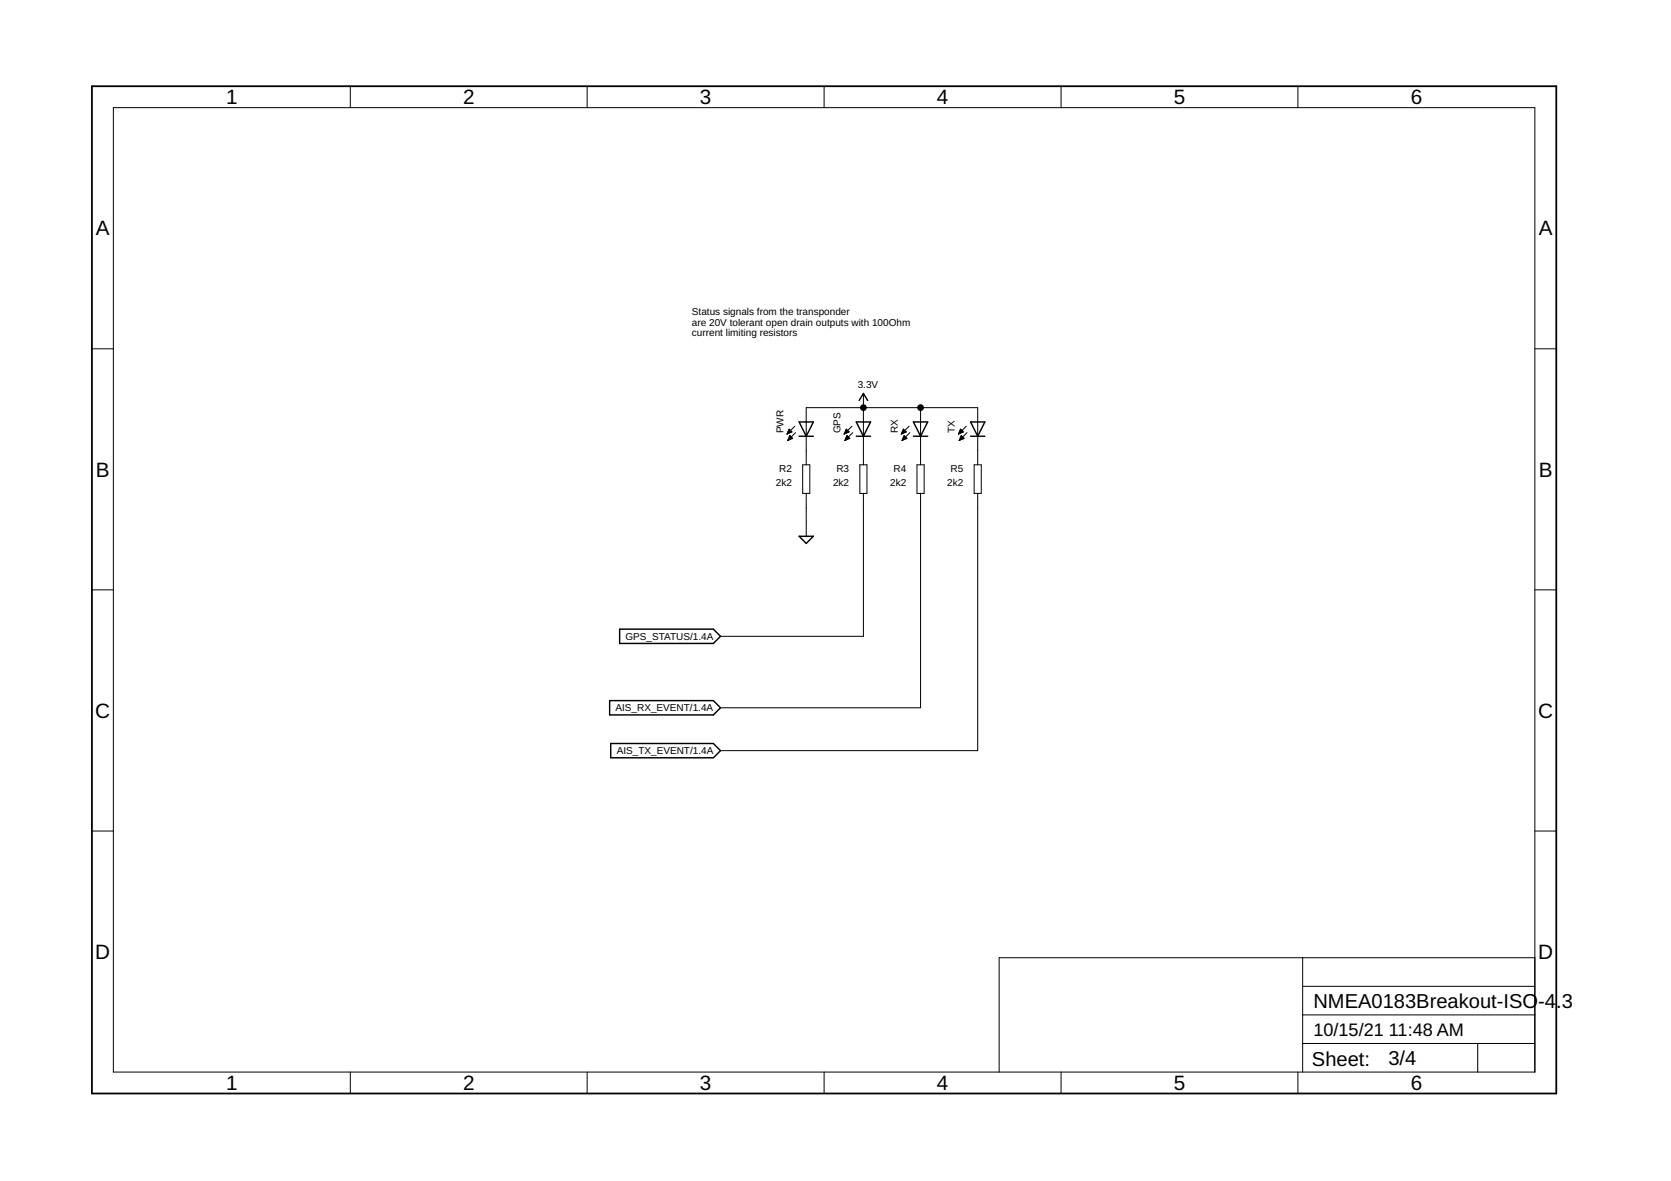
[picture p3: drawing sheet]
<svg xmlns="http://www.w3.org/2000/svg" width="297mm" height="210mm" viewBox="0 0 297 210" stroke-linecap="round" stroke-linejoin="round" font-family="sans-serif">
<g fill="none" stroke="#000" stroke-width=".25">
<path d="M142 77.5h2.6M142 75h2.6l-1.3 2.5zM152.2 77.5h2.5M152.2 75h2.5l-1.2 2.5zM152.7 71.2l.8-1.3 .7 1.3M162.4 75h2.5l-1.3 2.5zM162.4 77.5h2.5M172.5 77.5h2.6M172.5 75h2.6l-1.3 2.5zM142 95.3h2.6l-1.3 1.3zM110.2 111.8h16.6l1.3 1.3-1.3 1.3h-16.6zM108.4 124.5h18.4l1.3 1.3-1.3 1.3h-18.4z"/>
<path d="M108.6 132.1h18.2l1.3 1.3-1.3 1.3h-18.2z"/>
</g>
<g fill="none" stroke="#000" stroke-width=".18">
<path d="M20.2 19.1h252.6v171.4h-252.6zM62.3 15.3v3.8M104.4 15.3v3.8M146.5 15.3v3.8M188.6 15.3v3.8M230.7 15.3v3.8M16.3 62h3.9M139.9 77.1h.1M140 77h.3M140 76.9h.6M140.1 76.8h.7M140.1 78.2h.2"/>
<path d="M140.1 76.6h.5M140.1 78.1h.4M140.2 76.5h.3M140.2 78h.6M140.2 77.8h.6M140.2 76.4h.2M140.3 77.7h.4M140.3 76.3l.5 .5-.9 .4zM140.3 77.6h.3M140.4 77.5h.1M140.4 77.4l.5 .5-.9 .4zM141.3 75.8l-1.4 1.4"/>
<path d="M141.4 76.9l-1.4 1.4M150.1 77.1h.1M150.1 77h.4M150.2 76.9h.5M150.2 76.8h.7M150.2 78.2h.2M150.3 76.6h.5M150.3 78.1h.4M150.3 76.5h.4M150.3 78h.7M150.4 77.8h.6M150.4 76.4h.2"/>
<path d="M150.4 77.7h.5M150.4 76.3l.5 .5-.8 .4zM150.5 77.6h.2M150.5 77.5h.1M150.6 77.4l.5 .5-.9 .4zM151.4 75.8l-1.3 1.4M151.6 76.9l-1.4 1.4M153.5 69.9v12.7M160.2 77.1h.1M160.3 77h.3M160.3 76.9h.6M160.4 76.8h.7"/>
<path d="M160.4 78.2h.2M160.4 78.1h.5M160.4 76.6h.6M160.5 76.5h.3M160.5 78h.6M160.5 77.8h.6M160.5 76.4h.2M160.6 76.3l.5 .5-.9 .4zM160.6 77.7h.4M160.6 77.6h.3M160.7 77.5h.1M160.7 77.4l.5 .5-.9 .4z"/>
<path d="M161.6 75.8l-1.4 1.4M161.7 76.9l-1.4 1.4M163.6 72.5v10.1M170.4 77.1h.1M170.4 77h.4M170.5 76.9h.5M170.5 76.8h.7M170.5 78.2h.2M170.6 78.1h.4M170.6 76.6h.5M170.6 76.5h.4M170.6 78h.7"/>
<path d="M170.7 76.4h.2M170.7 77.8h.6M170.8 77.7h.4M170.8 76.3l.5 .5-.9 .4zM170.8 77.6h.2M170.9 77.5h.1M170.9 77.4l.5 .5-.9 .4zM171.8 75.8l-1.4 1.4M171.9 76.9l-1.4 1.4M272.8 62h3.8M142.7 82.6h1.3v5.1h-1.3zM143.3 82.6v-10.1h30.5v10.1"/>
<path d="M143.3 87.7v7.6M152.8 82.6h1.3v5.1h-1.3zM153.5 87.7v25.4h-25.4M163 82.6h1.3v5.1h-1.3zM163.6 87.7v38.1h-35.5M173.2 82.6h1.2v5.1h-1.2zM173.8 87.7v45.7h-45.7M16.3 104.8h3.9M272.8 104.8h3.8M16.3 147.7h3.9M272.8 147.7h3.8M231.6 170.2v20.3"/>
<path d="M231.6 175.3h41.2M272.8 170.2h-95.2v20.3M62.3 190.5v3.9M104.4 190.5v3.9M146.5 190.5v3.9M188.6 190.5v3.9M230.7 190.5v3.9M231.6 185.5h41.2M231.6 180.4h41.2M262.7 185.5v5"/>
</g>
<path d="M16.3 15.3h260.3v179.1h-260.3z" fill="none" stroke="#000" stroke-width=".32"/>
<g fill="#000" stroke="#000" stroke-width=".18">
<circle cx="153.5" cy="72.5" r=".51"/>
<circle cx="163.6" cy="72.5" r=".51"/>
</g>
<g font-size="3.7">
<text x="40.2" y="18.5">1</text>
<text x="82.3" y="18.5">2</text>
<text x="124.4" y="18.5">3</text>
<text x="166.5" y="18.5">4</text>
<text x="208.7" y="18.5">5</text>
<text x="250.8" y="18.5">6</text>
<text x="17" y="41.9">A</text>
<text x="273.5" y="41.9">A</text>
<text x="17" y="84.7">B</text>
<text x="273.5" y="84.7">B</text>
<text x="16.9" y="127.6">C</text>
<text x="273.4" y="127.6">C</text>
<text x="16.9" y="170.4">D</text>
<text x="273.4" y="170.4">D</text>
<text x="40.2" y="193.7">1</text>
<text x="82.3" y="193.7">2</text>
<text x="124.4" y="193.7">3</text>
<text x="166.5" y="193.7">4</text>
<text x="208.7" y="193.7">5</text>
<text x="250.8" y="193.7">6</text>
</g>
<g font-size="3.6">
<text x="233.5" y="179.1">NMEA0183Breakout-ISO</text>
<text x="273.4" y="179.1">-4.</text>
<text x="277.6" y="179.1">3</text>
<text x="233.2" y="189.4">Sheet:</text>
<text x="246.8" y="189.3">3/4</text>
</g>
<g font-size="3.2">
<text x="233.5" y="184.2">10/15/21</text>
<text x="246.9" y="184.2">11:48 AM</text>
</g>
<g font-size="1.8">
<text x="123" y="56">Status signals from the transponder</text>
<text x="123" y="57.9">are 20V tolerant open drain outputs with 100Ohm</text>
<text x="123" y="59.8">current limiting resistors</text>
<text x="152.5" y="68.9">3.3V</text>
<text x="139.3" y="77" transform="rotate(-90 139.3 77)">PWR</text>
<text x="149.4" y="77" transform="rotate(-90 149.4 77)">GPS</text>
<text x="159.6" y="77" transform="rotate(-90 159.6 77)">RX</text>
<text x="169.7" y="77" transform="rotate(-90 169.7 77)">TX</text>
<text x="138.5" y="83.9">R2</text>
<text x="148.7" y="83.9">R3</text>
<text x="158.8" y="83.9">R4</text>
<text x="169" y="83.9">R5</text>
<text x="137.9" y="86.4">2k2</text>
<text x="148.1" y="86.4">2k2</text>
<text x="158.2" y="86.4">2k2</text>
<text x="168.4" y="86.4">2k2</text>
<text x="111.2" y="113.7">GPS_STATUS/1.4A</text>
<text x="109.4" y="126.4">AIS_RX_EVENT/1.4A</text>
<text x="109.6" y="134">AIS_TX_EVENT/1.4A</text>
</g>
</svg>
